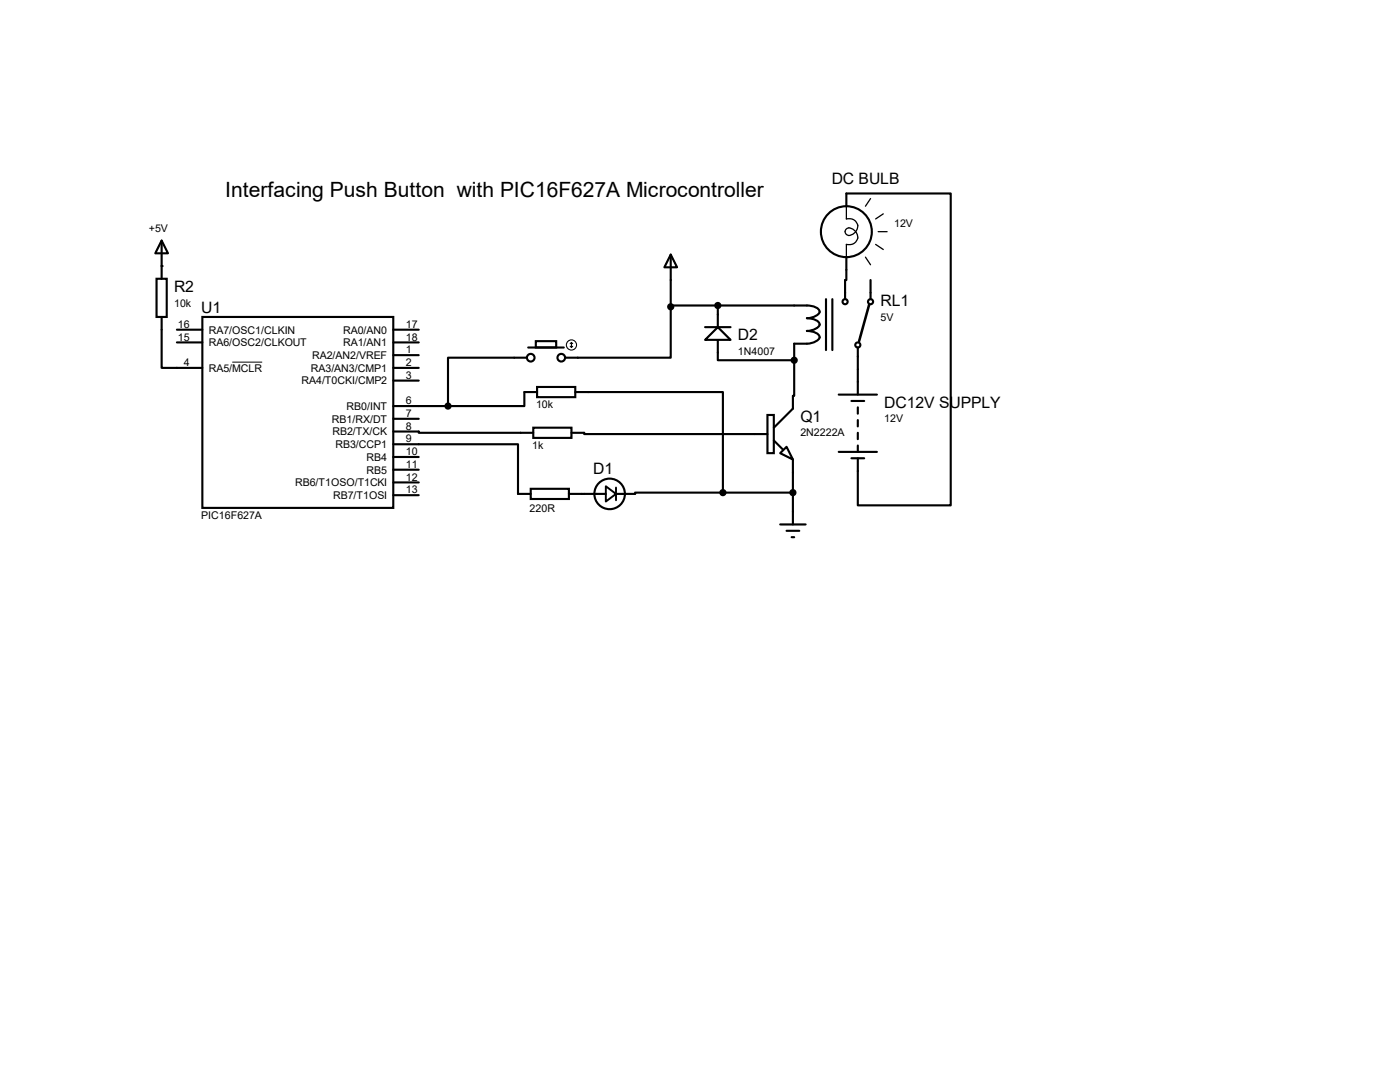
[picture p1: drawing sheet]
<svg xmlns="http://www.w3.org/2000/svg" width="279mm" height="216mm" viewBox="0 0 279 216" stroke-linecap="round" stroke-linejoin="round" font-family="sans-serif">
<g fill="none" stroke="#000" stroke-width=".42">
<path d="M31.2 55.6h2.1v7.6h-2.1zM32.3 48l1.2 2.5h-2.5zM32.3 48v7.6M133.9 50.8l1.2 2.5h-2.5zM133.9 50.8v10.4M164.8 59.7v10.1M166.1 59.7v10.1M168.9 51.3v4.6h-.2v3.8M168.9 41.1v-2.5h20.8v62.2h-18.5v-9.4M173.7 55.9v3.8M32.3 63.2v10.2h8.1M35.3 65.8h5.1"/>
<path d="M35.3 68.3h5.1M40.4 63.2h38.1v38.1h-38.1zM78.5 65.8h5.1M78.5 68.3h5.1M78.5 70.9h5.1M78.5 73.4h5.1M78.5 75.9h5.1M105.2 71.4h-15.8v9.6M105.4 69.3h7.1M106.9 68.1h4.1v1.2h-4.1zM107.2 77.2h7.6v2h-7.6zM107.2 78.2h-2.6v2.8h-15.2"/>
<path d="M114.8 78.2h29.5v20.1M133.9 61.2v10.2h-21.1M140.7 65.3h5.1M143.3 65.3l2.5 2.5h-5.1zM143.3 67.8v4.1h15.2M143.3 61h-9.7v.2h.3M143.3 61h17.7a2.31 2.31 0 0 1 2.6 1.2 2.69 2.69 0 0 1-2.6 1.3 2.31 2.31 0 0 1 2.6 1.3 2.69 2.69 0 0 1-2.6 1.2 2.31 2.31 0 0 1 2.6 1.3 2.69 2.69 0 0 1-2.6 1.3h-2.5v3.3M143.3 61v4.3M158.5 71.9v7.1h-.3v2.5l-3.8 3.8M167.4 78.7h7.6M171.2 69.3v9.4M78.5 86.1h5.1v.3h22.8"/>
<path d="M78.5 88.6h24.9v10h2.5M78.5 81h10.9M78.5 83.6h5.1M78.5 91.2h5.1M78.5 93.7h5.1M78.5 96.3h5.1M78.5 98.8h5.1M105.9 97.5h7.6v2.1h-7.6zM106.4 85.3h7.6v2.1h-7.6zM113.5 98.6h7.4M114 86.4h2.6v.2h36.6M144.3 98.3h-17.6v.3h-3.8"/>
<path d="M144.3 98.3h13.9M153.2 82.8h1.2v7.6h-1.2zM154.4 87.9l1.8 1.8M155.7 90.4l1.3-1.2 1.2 2.5zM158.2 91.7v12.9M167.4 90.2h7.6M169.9 80h2.6M169.9 91.4h2.6M171.2 81.3v1.2M171.2 83.8v1.3M171.2 86.4v1.2M171.2 88.9v1.3"/>
<path d="M155.7 104.6h5.1M157 105.9h2.5M158 107.2h.5"/>
<circle cx="168.9" cy="46.2" r="5.1"/>
<circle cx="105.9" cy="71.4" r=".76"/>
<circle cx="112" cy="71.4" r=".76"/>
<circle cx="168.7" cy="60.2" r=".51"/>
<circle cx="171.2" cy="68.8" r=".51"/>
<circle cx="173.7" cy="60.2" r=".51"/>
<circle cx="121.7" cy="98.6" r="3"/>
</g>
<circle cx="32.3" cy="53.1" r=".21" fill="#000"/>
<path d="M120.9 97l2 1.6-2 1.5zM122.9 97.3v2.5" fill="none" stroke="#000" stroke-width=".38"/>
<g fill="none" stroke="#000" stroke-width=".21">
<path d="M113.8 69.1l.2 .2M114 68.3v1M114 68.3l-.2 .3M114 68.3l.3 .3M114.3 69.1l-.3 .2"/>
<circle cx="114" cy="68.8" r="1.02"/>
</g>
<g fill="#000" stroke="#000" stroke-width=".42">
<circle cx="133.9" cy="61.2" r=".51"/>
<circle cx="143.3" cy="61" r=".51"/>
<circle cx="158.5" cy="71.9" r=".51"/>
<circle cx="89.4" cy="81" r=".51"/>
<circle cx="144.3" cy="98.3" r=".51"/>
<circle cx="158.2" cy="98.3" r=".51"/>
</g>
<path d="M173.5 60.7l-2.1 7.4" fill="none" stroke="#000" stroke-width=".51"/>
<path d="M46.4 72.3h5.9" fill="none" stroke="#000" stroke-width=".2"/>
<path d="M173.7 39.6l-1 1.5M168.9 41.1v2.6a1.69 1.69 0 0 1 2.2 1.2 1.69 1.69 0 0 1-1.4 2 .77 .77 0 0 1-1-.7 .77 .77 0 0 1 1-.7 1.68 1.68 0 0 1 1.4 1.5 1.68 1.68 0 0 1-1 1.7l-1.2 .1v2.5M172.7 51.3l1 1.5M174.8 48.8l1.5 1M175.3 46.2h1.7M176.3 42.7l-1.5 1" fill="none" stroke="#000" stroke-width=".25"/>
<text font-size="4.2" x="45" y="39.4">Interfacing Push Button with PIC16F627A Microcontroller</text>
<g font-size="3.1">
<text x="166" y="36.7">DC BULB</text>
<text x="34.8" y="58.3">R2</text>
<text x="40.2" y="62.4">U1</text>
<text x="175.7" y="61">RL1</text>
<text x="147.3" y="67.9">D2</text>
<text x="176.5" y="81.4">DC12V SUPPLY</text>
<text x="159.7" y="84.2">Q1</text>
<text x="118.4" y="94.6">D1</text>
</g>
<g font-size="2.1">
<text x="29.7" y="46.2">+5V</text>
<text x="178.4" y="45.3">12V</text>
<text x="34.8" y="61.2">10k</text>
<text x="35.5" y="65.4">16</text>
<text x="81" y="65.4">17</text>
<text x="175.7" y="64">5V</text>
<text x="35.5" y="67.9">15</text>
<text x="41.7" y="66.5">RA7/OSC1/CLKIN</text>
<text x="41.7" y="69.1">RA6/OSC2/CLKOUT</text>
<text x="62.3" y="71.6">RA2/AN2/VREF</text>
<text x="68.5" y="66.5">RA0/AN0</text>
<text x="68.5" y="69.1">RA1/AN1</text>
<text x="81" y="67.9">18</text>
<text x="81" y="70.5">1</text>
<text x="147.3" y="70.8">1N4007</text>
<text x="36.7" y="73">4</text>
<text x="41.7" y="74.2">RA5/MCLR</text>
<text x="60.2" y="76.7">RA4/T0CKI/CMP2</text>
<text x="62" y="74.2">RA3/AN3/CMP1</text>
<text x="81" y="73">2</text>
<text x="81" y="75.6">3</text>
<text x="69.2" y="81.8">RB0/INT</text>
<text x="81" y="80.6">6</text>
<text x="81" y="83.2">7</text>
<text x="107" y="81.4">10k</text>
<text x="66.3" y="84.3">RB1/RX/DT</text>
<text x="66.3" y="86.9">RB2/TX/CK</text>
<text x="66.9" y="89.4">RB3/CCP1</text>
<text x="81" y="85.7">8</text>
<text x="81" y="88.3">9</text>
<text x="106.2" y="89.5">1k</text>
<text x="159.7" y="87.1">2N2222A</text>
<text x="176.5" y="84.3">12V</text>
<text x="73.1" y="91.9">RB4</text>
<text x="73.1" y="94.5">RB5</text>
<text x="81" y="90.8">10</text>
<text x="81" y="93.3">11</text>
<text x="81" y="95.9">12</text>
<text x="58.9" y="97">RB6/T1OSO/T1CKI</text>
<text x="66.5" y="99.6">RB7/T1OSI</text>
<text x="81" y="98.4">13</text>
<text x="40.2" y="103.5">PIC16F627A</text>
<text x="105.7" y="102.2">220R</text>
</g>
</svg>
